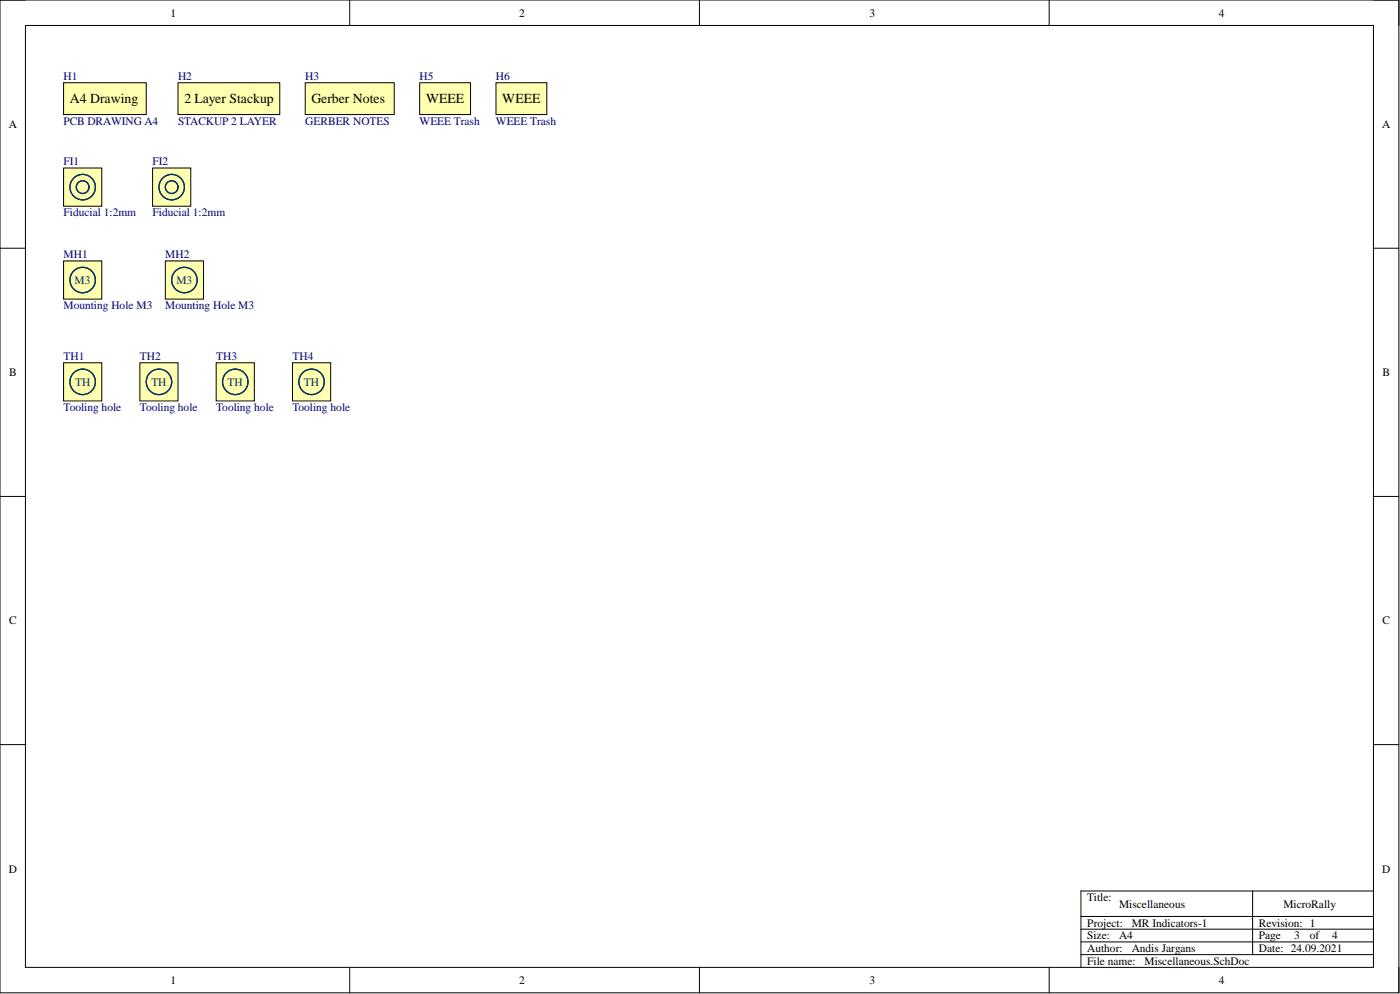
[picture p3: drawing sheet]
<svg xmlns="http://www.w3.org/2000/svg" width="279mm" height="198mm" viewBox="0 0 279 198" stroke-linecap="round" stroke-linejoin="round" font-family="sans-serif">
<g fill="none" stroke="#000" stroke-width=".2">
<path d="M0 0h279.2v198h-279.2zM0 0h5.1M5.1 5.1h269v187.9h-269zM69.8 0v5.1M139.6 0v5.1M209.4 0v5.1M274.1 0h5.1v5.1M0 49.5h5.1M274.1 49.5h5.1M0 99h5.1M274.1 99h5.1M0 148.5h5.1"/>
<path d="M274.1 148.5h5.1M250 177.7v12.7M274.1 177.7h-58.4v15.3M69.8 193v5M139.6 193v5M209.4 193v5M215.7 182.8h58.4M215.7 190.4h58.4M215.7 185.3h58.4M215.7 187.9h58.4M279.2 193v5"/>
</g>
<path d="M35.5 16.5h20.3v6.4h-20.3z" fill-rule="evenodd" fill="#ffffb0"/>
<path d="M35.5 16.5h20.3v6.4h-20.3z" fill="none" stroke="#000" stroke-width=".2"/>
<path d="M12.7 16.5h16.5v6.4h-16.5z" fill-rule="evenodd" fill="#ffffb0"/>
<path d="M12.7 16.5h16.5v6.4h-16.5z" fill="none" stroke="#000" stroke-width=".2"/>
<path d="M12.7 33.5h7.6v7.6h-7.6z" fill-rule="evenodd" fill="#ffffb0"/>
<path d="M12.7 33.5h7.6v7.6h-7.6z" fill="none" stroke="#000" stroke-width=".2"/>
<g fill="none" stroke="#073763" stroke-width=".25">
<circle cx="16.5" cy="37.3" r="2.54"/>
<circle cx="16.5" cy="37.3" r="1.27"/>
</g>
<path d="M83.8 16.5h10.1v6.4h-10.1z" fill-rule="evenodd" fill="#ffffb0"/>
<path d="M83.8 16.5h10.1v6.4h-10.1z" fill="none" stroke="#000" stroke-width=".2"/>
<path d="M30.5 33.5h7.6v7.6h-7.6z" fill-rule="evenodd" fill="#ffffb0"/>
<path d="M30.5 33.5h7.6v7.6h-7.6z" fill="none" stroke="#000" stroke-width=".2"/>
<g fill="none" stroke="#073763" stroke-width=".25">
<circle cx="34.3" cy="37.3" r="2.54"/>
<circle cx="34.3" cy="37.3" r="1.27"/>
</g>
<path d="M60.9 16.5h17.8v6.4h-17.8z" fill-rule="evenodd" fill="#ffffb0"/>
<path d="M60.9 16.5h17.8v6.4h-17.8z" fill="none" stroke="#000" stroke-width=".2"/>
<path d="M12.7 52h7.6v7.7h-7.6z" fill-rule="evenodd" fill="#ffffb0"/>
<path d="M12.7 52h7.6v7.7h-7.6z" fill="none" stroke="#000" stroke-width=".2"/>
<circle cx="16.5" cy="55.9" r="2.54" fill="none" stroke="#073763" stroke-width=".25"/>
<path d="M33 52h7.6v7.7h-7.6z" fill-rule="evenodd" fill="#ffffb0"/>
<path d="M33 52h7.6v7.7h-7.6z" fill="none" stroke="#000" stroke-width=".2"/>
<circle cx="36.8" cy="55.9" r="2.54" fill="none" stroke="#073763" stroke-width=".25"/>
<path d="M12.7 72.4h7.6v7.6h-7.6z" fill-rule="evenodd" fill="#ffffb0"/>
<path d="M12.7 72.4h7.6v7.6h-7.6z" fill="none" stroke="#000" stroke-width=".2"/>
<circle cx="16.5" cy="76.2" r="2.54" fill="none" stroke="#073763" stroke-width=".25"/>
<path d="M27.9 72.4h7.6v7.6h-7.6z" fill-rule="evenodd" fill="#ffffb0"/>
<path d="M27.9 72.4h7.6v7.6h-7.6z" fill="none" stroke="#000" stroke-width=".2"/>
<circle cx="31.7" cy="76.2" r="2.54" fill="none" stroke="#073763" stroke-width=".25"/>
<path d="M43.1 72.4h7.7v7.6h-7.7z" fill-rule="evenodd" fill="#ffffb0"/>
<path d="M43.1 72.4h7.7v7.6h-7.7z" fill="none" stroke="#000" stroke-width=".2"/>
<circle cx="47" cy="76.2" r="2.54" fill="none" stroke="#073763" stroke-width=".25"/>
<path d="M58.4 72.4h7.6v7.6h-7.6z" fill-rule="evenodd" fill="#ffffb0"/>
<path d="M58.4 72.4h7.6v7.6h-7.6z" fill="none" stroke="#000" stroke-width=".2"/>
<circle cx="62.2" cy="76.2" r="2.54" fill="none" stroke="#073763" stroke-width=".25"/>
<path d="M99 16.5h10.1v6.4h-10.1z" fill-rule="evenodd" fill="#ffffb0"/>
<path d="M99 16.5h10.1v6.4h-10.1z" fill="none" stroke="#000" stroke-width=".2"/>
<g font-size="2.8">
<text x="14" y="20.6">A4 Drawing</text>
<text x="36.8" y="20.6">2 Layer Stackup</text>
<text x="62.2" y="20.6">Gerber Notes</text>
<text x="85" y="20.6">WEEE</text>
<text x="100.2" y="20.6">WEEE</text>
</g>
<g font-size="2.3">
<text x="34.1" y="3.3">1</text>
<text x="103.6" y="3.3">2</text>
<text x="173.5" y="3.3">3</text>
<text x="243.2" y="3.3">4</text>
<text x="1.7" y="25.5">A</text>
<text x="275.8" y="25.5">A</text>
<text x="1.8" y="75">B</text>
<text x="275.9" y="75">B</text>
<text x="1.8" y="124.5">C</text>
<text x="275.9" y="124.5">C</text>
<text x="1.7" y="174">D</text>
<text x="217" y="179.7">Title:</text>
<text x="275.8" y="174">D</text>
<text x="217" y="184.8">Project:</text>
<text x="223.3" y="181">Miscellaneous</text>
<text x="225.9" y="184.8">MR Indicators-1</text>
<text x="251.3" y="184.8">Revision: 1</text>
<text x="256.1" y="181">MicroRally</text>
<text x="217" y="189.9">Author:</text>
<text x="217" y="187.4">Size:</text>
<text x="223.3" y="187.4">A4</text>
<text x="225.9" y="189.9">Andis Jargans</text>
<text x="251.3" y="189.9">Date: 24.09.2021</text>
<text x="251.3" y="187.4">Page</text>
<text x="258.3" y="187.4">3</text>
<text x="261.4" y="187.4">of</text>
<text x="265.9" y="187.4">4</text>
<text x="34.1" y="196.3">1</text>
<text x="103.6" y="196.3">2</text>
<text x="173.5" y="196.3">3</text>
<text x="217" y="192.4">File name:</text>
<text x="228.4" y="192.4">Miscellaneous.SchDoc</text>
<text x="243.2" y="196.3">4</text>
</g>
<g font-size="2.3" fill="#000080">
<text x="12.7" y="16">H1</text>
<text x="35.5" y="16">H2</text>
<text x="60.9" y="16">H3</text>
<text x="83.8" y="16">H5</text>
<text x="99" y="16">H6</text>
<text x="12.7" y="24.9">PCB DRAWING A4</text>
<text x="35.5" y="24.9">STACKUP 2 LAYER</text>
<text x="60.9" y="24.9">GERBER NOTES</text>
<text x="83.8" y="24.9">WEEE Trash</text>
<text x="99" y="24.9">WEEE Trash</text>
<text x="12.7" y="33">FI1</text>
<text x="30.5" y="33">FI2</text>
<text x="12.7" y="43.2">Fiducial 1:2mm</text>
<text x="30.5" y="43.2">Fiducial 1:2mm</text>
<text x="12.7" y="51.5">MH1</text>
<text x="33" y="51.5">MH2</text>
<text x="12.7" y="61.7">Mounting Hole M3</text>
<text x="33" y="61.7">Mounting Hole M3</text>
<text x="12.7" y="71.8">TH1</text>
<text x="27.9" y="71.8">TH2</text>
<text x="43.1" y="71.8">TH3</text>
<text x="58.4" y="71.8">TH4</text>
<text x="12.7" y="82">Tooling hole</text>
<text x="27.9" y="82">Tooling hole</text>
<text x="43.1" y="82">Tooling hole</text>
<text x="58.4" y="82">Tooling hole</text>
</g>
<g font-size="2.3" fill="#073763">
<text x="14.9" y="56.6">M3</text>
<text x="35.2" y="56.6">M3</text>
<text x="15" y="76.9">TH</text>
<text x="30.2" y="76.9">TH</text>
<text x="45.4" y="76.9">TH</text>
<text x="60.7" y="76.9">TH</text>
</g>
</svg>
